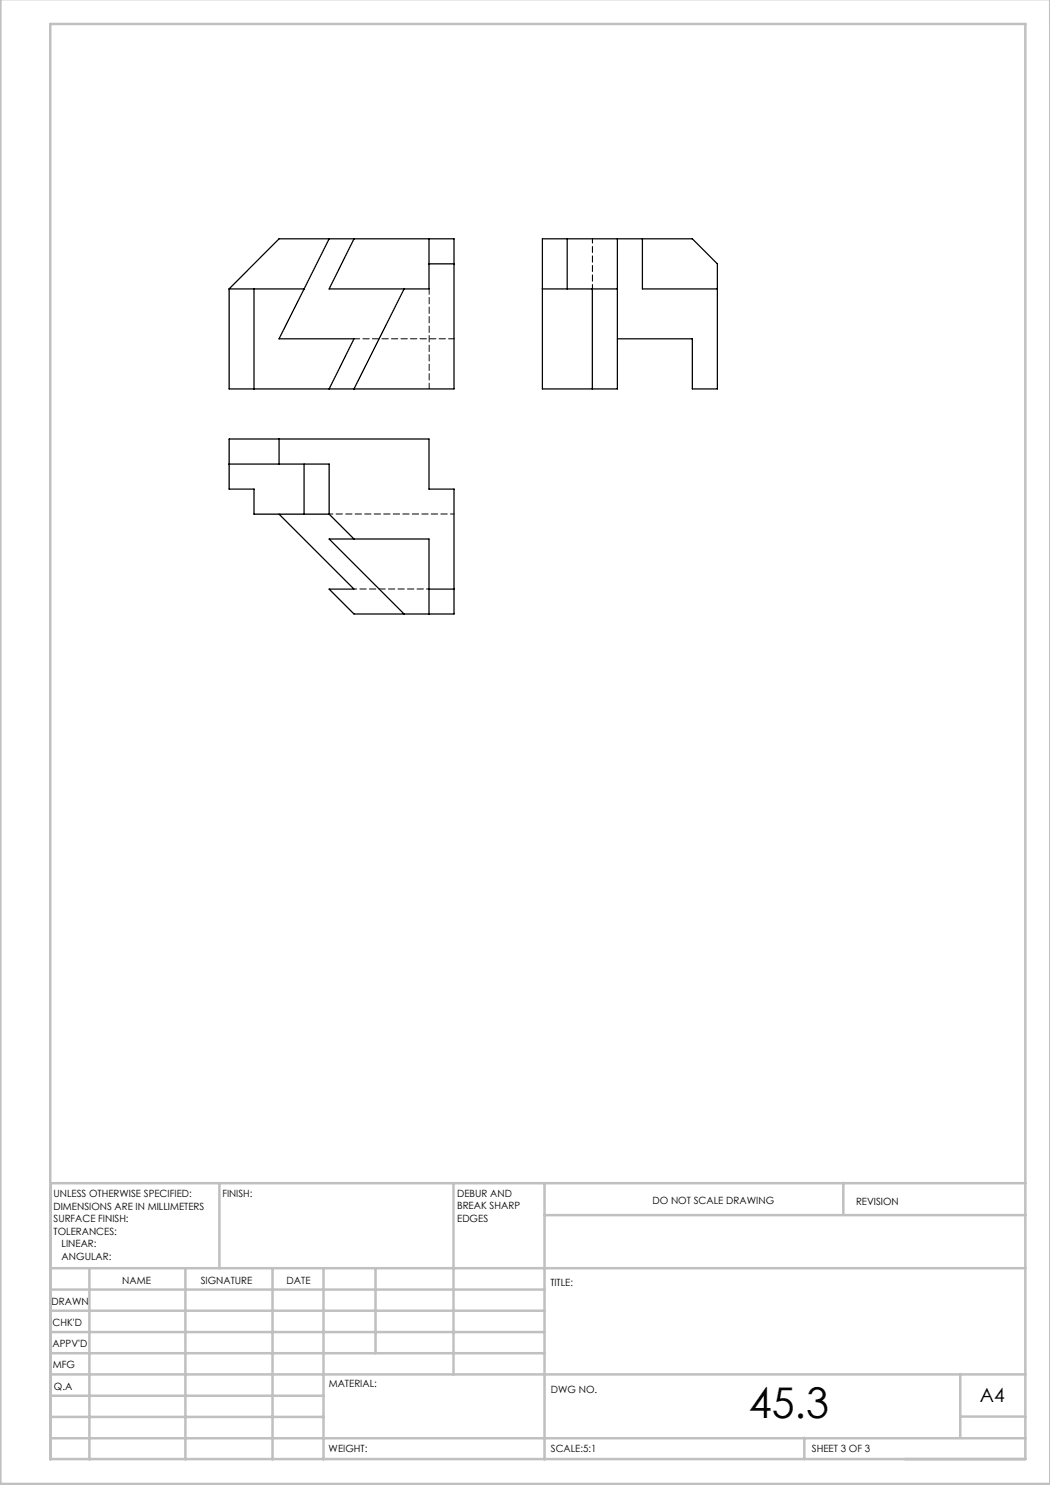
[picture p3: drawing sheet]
<svg xmlns="http://www.w3.org/2000/svg" width="210mm" height="297mm" viewBox="0 0 210 297" stroke-linecap="round" stroke-linejoin="round" font-family="sans-serif">
<g fill="none" stroke="#c0c0c0" stroke-width=".5">
<path d="M.1 -.1v296.9h209.9v-296.9M10.1 4.8h195v287h-195zM43.9 236.6v17M90.7 236.6v38.3M108.9 236.6v55.3M168.7 236.6v6.3M205.1 236.6h-195v55.3M10.1 253.6h195M10.1 257.9h98.8M17.9 253.6v38.3M37.1 253.6v38.3M54.5 253.6v38.3"/>
<path d="M64.7 253.6v38.3M75.1 253.6v17M108.9 243h96.2M10.1 270.6h98.8M10.1 266.4h98.8M10.1 262.1h98.8M10.1 279.1h54.6M10.1 274.9h195M192.1 274.8v12.7M10.1 287.7h195M10.1 283.4h54.6M160.9 287.5v4.3"/>
<path d="M192.1 283.3h13"/>
</g>
<g fill="none" stroke="#000" stroke-width=".25">
<path d="M45.8 57.8h15M50.8 57.8v20M55.8 47.8h35v30h-45v-20zM60.8 57.8l-5 10h15l-5 10M65.8 47.8l-5 10M70.8 47.8l-5 10h20v-10M80.8 57.8l-10 20M85.8 52.8h5M108.5 57.8h15M113.5 47.8v10M118.5 57.8v20M123.5 47.8v30h-15v-30h30l5 5v25h-5v-10h-15"/>
<path d="M128.5 47.8v10h15M45.8 92.8h20v10M55.8 87.8v5M60.8 92.8v10M55.8 102.8l15 15h-5l5 5h20v-25h-5v-10h-40v10h5v5h15M65.8 102.8l5 5M85.8 117.8h5M80.8 122.8l-15-15h20v15"/>
</g>
<path d="M85.8 77.8v-20M90.8 67.8h-20" fill="none" stroke="#000" stroke-width=".2" stroke-dasharray="1.3 .6" stroke-dashoffset=".2"/>
<path d="M118.5 57.8v-10" fill="none" stroke="#000" stroke-width=".2" stroke-dasharray="1.3 .6" stroke-dashoffset=".4"/>
<path d="M90.8 102.8h-25" fill="none" stroke="#000" stroke-width=".2" stroke-dasharray="1.3 .6" stroke-dashoffset=".5"/>
<path d="M85.8 117.8h-15" fill="none" stroke="#000" stroke-width=".2" stroke-dasharray="1.3 .6" stroke-dashoffset=".8"/>
<text font-size="8.5" x="149.8" y="283.5">45.3</text>
<text font-size="3.9" x="196" y="280.4">A4</text>
<g font-size="2">
<text x="10.7" y="239.5">UNLESS OTHERWISE SPECIFIED:</text>
<text x="44.5" y="239.5">FINISH:</text>
<text x="91.4" y="239.4">DEBUR AND</text>
<text x="10.7" y="242">DIMENSIONS ARE IN MILLIMETERS</text>
<text x="10.7" y="244.5">SURFACE FINISH:</text>
<text x="91.4" y="241.9">BREAK SHARP</text>
<text x="91.4" y="244.4">EDGES</text>
<text x="130.5" y="240.8">DO NOT SCALE DRAWING</text>
<text x="171.2" y="241">REVISION</text>
<text x="10.7" y="247">TOLERANCES:</text>
<text x="12.3" y="249.5">LINEAR:</text>
<text x="12.3" y="252">ANGULAR:</text>
<text x="24.4" y="256.9">NAME</text>
<text x="40.1" y="256.8">SIGNATURE</text>
<text x="57.3" y="256.8">DATE</text>
<text x="110.1" y="257.1">TITLE:</text>
<text x="10.3" y="260.9">DRAWN</text>
<text x="10.5" y="269.3">APPV'D</text>
<text x="10.5" y="265.2">CHK'D</text>
<text x="10.6" y="273.6">MFG</text>
<text x="10.8" y="278">Q.A</text>
<text x="65.8" y="277.4">MATERIAL:</text>
<text x="110.2" y="278.5">DWG NO.</text>
<text x="65.7" y="290.4">WEIGHT:</text>
<text x="110.2" y="290.5">SCALE:5:1</text>
<text x="162.4" y="290.4">SHEET 3 OF 3</text>
</g>
</svg>
